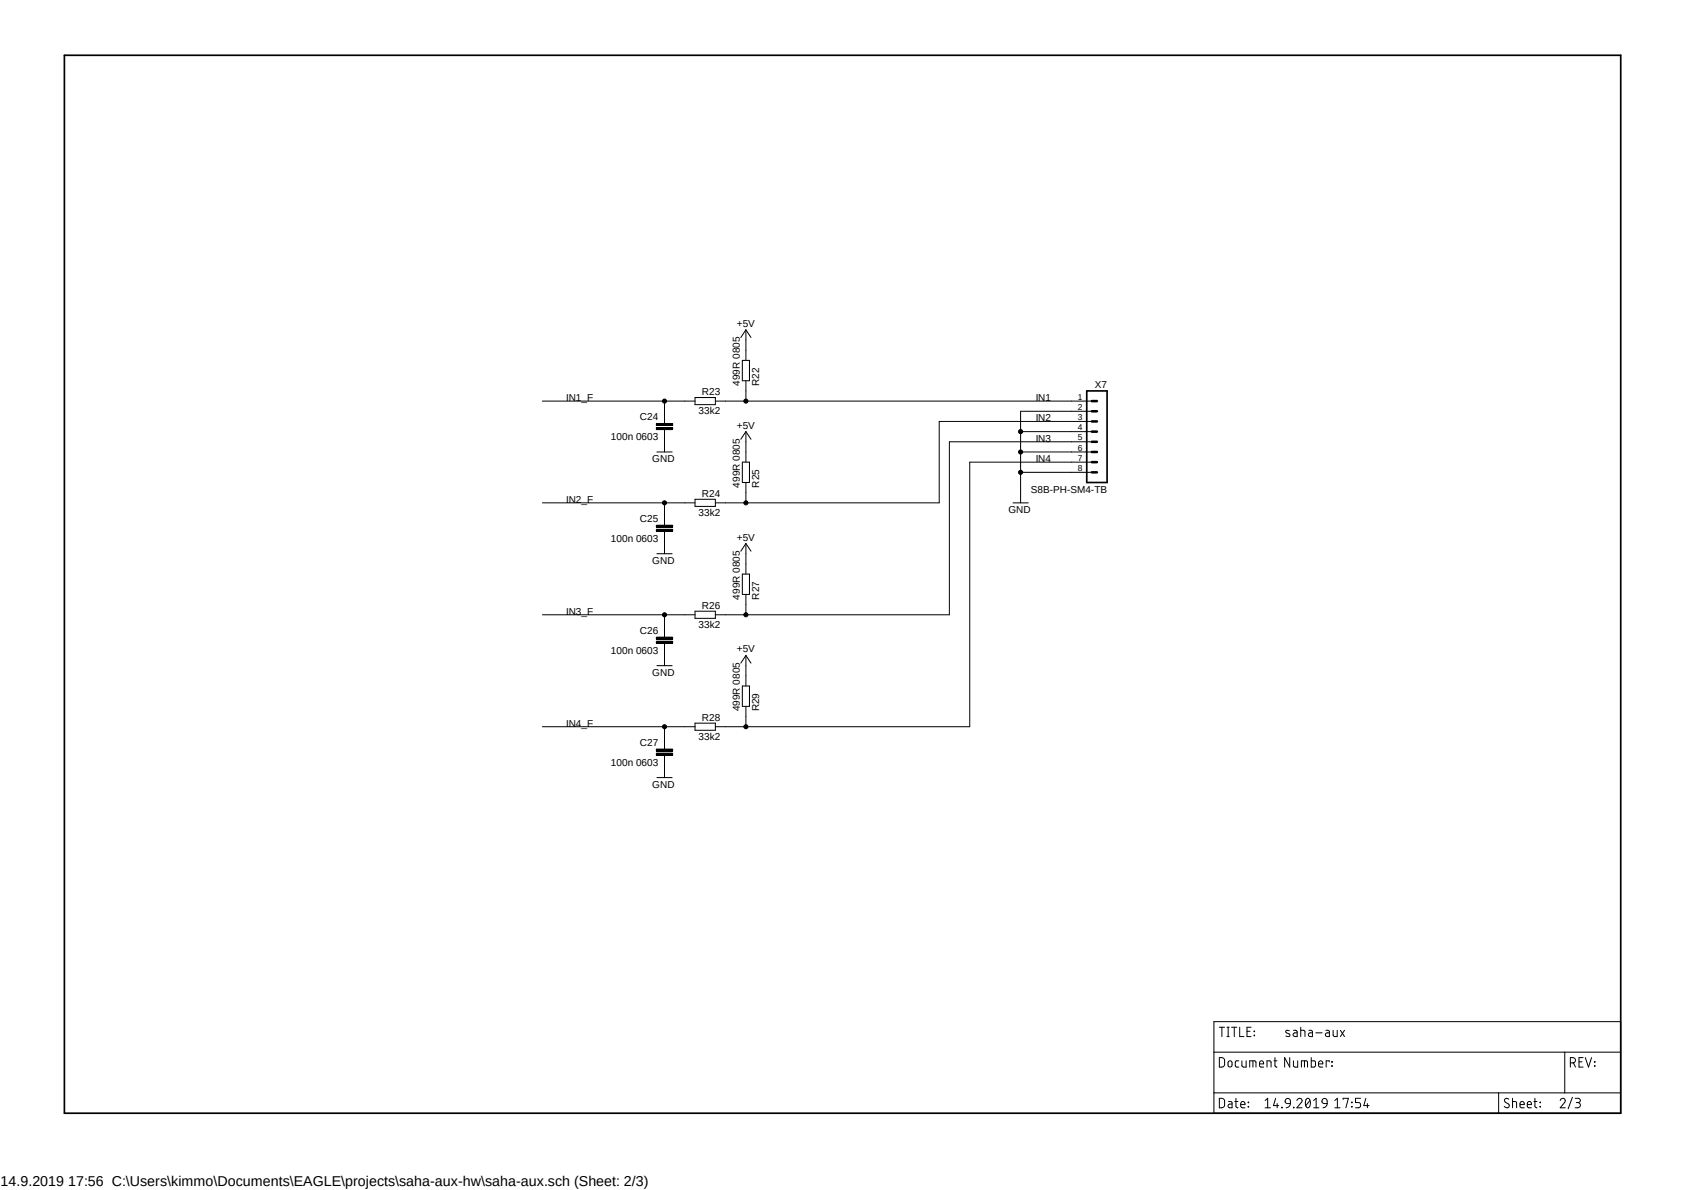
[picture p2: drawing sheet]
<svg xmlns="http://www.w3.org/2000/svg" width="420mm" height="297mm" viewBox="0 0 420 297" stroke-linecap="round" stroke-linejoin="round" font-family="sans-serif">
<path d="M15.6 13.5l389.3 264.9M404.9 13.5l-389.3 264.9" fill="none" stroke="#fff" stroke-width=".25"/>
<g fill="none" stroke="#000" stroke-width=".25">
<path d="M173.5 99.2h5.1v1.8h-5.1zM185.3 90h1.8v5h-1.8zM186.2 82.3l-1.3 1.9M186.2 82.3l1.3 1.9M186.2 82.3v7.7M186.2 95v5.1M135.4 100.1h38.1M163.9 106.7h4v.5h-4zM163.9 105.7h4v.5h-4zM164 112.8h3.8M165.9 100.1v5.6M165.9 107.2v5.6"/>
<path d="M178.6 100.1h94M185.3 115.4h1.8v5h-1.8zM186.2 107.7v7.7M186.2 107.7l-1.3 1.9M186.2 107.7l1.3 1.9M254.8 112.8h17.8M254.8 107.7h17.8M254.8 117.9h17.8M272.6 102.7h-17.8v22.8M272.6 105.2h-38.1v20.3h-55.9M272.6 110.3h-35.6v43.2h-58.4M272.6 115.4h-30.5v66h-63.5"/>
<path d="M135.4 125.5h38.1M163.9 132.1h4v.5h-4zM163.9 131.1h4v.5h-4zM164 138.2h3.8M165.9 125.5v5.6M165.9 132.6v5.6M173.5 124.6h5.1v1.8h-5.1zM186.2 120.4v5.1M186.2 135.7v7.6M186.2 135.7l-1.3 1.9M186.2 135.7l1.3 1.9M252.9 125.5h3.8"/>
<path d="M135.4 153.5h38.1M163.9 159h4v.6h-4zM165.9 153.5v5.5M173.5 152.6h5.1v1.7h-5.1zM185.3 143.3h1.8v5.1h-1.8zM186.2 148.4v5.1M163.9 160.1h4v.5h-4zM164 166.2h3.8M165.9 160.6v5.6M185.3 171.2h1.8v5.1h-1.8zM186.2 163.6v7.6M186.2 176.3v5.1"/>
<path d="M186.2 163.6l-1.3 1.9M186.2 163.6l1.3 1.9M135.4 181.4h38.1M163.9 188h4v.5h-4zM163.9 187h4v.5h-4zM164 194.1h3.8M165.9 181.4v5.6M165.9 188.5v5.6M173.5 180.5h5.1v1.8h-5.1zM303.1 255h101.5v22.9h-101.5zM304.4 256.4h1.3M305 256.4v2.3"/>
<path d="M306.3 256.4h.6M306.3 258.7h.6M306.6 256.4v2.3M307.5 256.4h1.3M308.1 256.4v2.3M309.5 256.4v2.3h1M311.3 257.4h.8M312.3 256.4h-1v2.3h1M313.1 257.4l.1 .1zM313.1 258.4l.1 .1zM321.9 257.3l-.8-.1-.1 .4 1 .6v.3a.75 .75 0 0 1-1 .1M322.9 257.2h.7l.2 .4v1.1h-.6a.47 .47 0 0 1-.4-.4 .47 .47 0 0 1 .4-.5h.6"/>
<path d="M324.7 257.2h.7l.3 .2 .1 1.3M324.7 256.4v2.3M326.8 257.2h.6l.2 .4v1.1h-.5a.47 .47 0 0 1-.5-.4 .47 .47 0 0 1 .5-.5h.5M328.5 257.8h1.6M331 257.2h.7l.2 .4v1.1h-.6a.47 .47 0 0 1-.4-.4 .47 .47 0 0 1 .4-.5h.6M332.8 257.2v1.2l.4 .3h.6v-1.5M334.6 257.2l1 1.5M335.6 257.2l-1 1.5M303.1 262.6h101.5M303.1 272.8h101.5M304.4 274.2a1.13 1.13 0 0 1 1.3 .4 1.96 1.96 0 0 1-.2 1.7l-1.1 .2zM304.4 264a1.13 1.13 0 0 1 1.3 .4 1.96 1.96 0 0 1-.2 1.7l-.2 .2-.9 .1z"/>
<path d="M306.7 275h.7l.2 .3v1.2h-.6a.47 .47 0 0 1-.4-.4 .47 .47 0 0 1 .4-.5h.6M306.7 264.9a.5 .5 0 0 1 .6-.1 .5 .5 0 0 1 .3 .5v.5a.51 .51 0 0 1-.5 .5 .51 .51 0 0 1-.5-.5zM308.3 275h.8M308.6 274.2v2.1l.5 .2M309.3 264.8h-.7l-.2 .4v.9l.9 .3M309.7 275.7h1.1a.55 .55 0 0 0-.4-.7 .55 .55 0 0 0-.7 .5l.1 .8 .4 .2h.6M310 264.8l.1 1.3 .3 .3h.7v-1.6M311.6 275.1l.1 .2zM311.6 276.2l.1 .1zM312 266.4v-1.6h1.2l.3 .2 .1 1.4M312.8 264.8v1.6M314.4 265.6h1.1a.54 .54 0 0 0-.4-.8 .54 .54 0 0 0-.7 .5l.1 .8 .3 .3h.7"/>
<path d="M315.8 276.5h1.3M315.8 274.7l.7-.5v2.3M316.3 266.4v-1.6l1 .2v1.4M318 264.8h.8M318.3 264v2.1l.5 .3M318.5 274.2l-.6 1.8h1.3M318.8 275.5v1M320 276.4l.1 .1zM321.1 274.3a.65 .65 0 0 1 .7-.1 .65 .65 0 0 1 .3 .6v.7l-.9-.1-.4-.4zM322 264v2.4l-1.3-2.4v2.4M322.1 275.5v.3a1.09 1.09 0 0 1-1 .7M322.9 264.8v1.3l.4 .3h.7v-1.6"/>
<path d="M322.9 276.4l.1 .1zM323.8 274.7a.65 .65 0 0 1 .9-.5 .65 .65 0 0 1 .2 1l-1.1 1.3h1.3M324.9 266.4v-1.6h1.1l.4 .2v1.4M325.7 264.8v1.6M326.3 274.2h.2a1.42 1.42 0 0 1 0 2.3 1.49 1.49 0 0 1-.2-2.3zM327 274.7l-1 1.3M327.4 264v2.4h.6l.4-.3v-1.1l-1-.2M327.9 276.5h1.4M327.9 274.7l.7-.5v2.3M329.2 265.6h1a.55 .55 0 0 0-.3-.8 .55 .55 0 0 0-.7 .5v.8l.4 .3h.6M330.3 274.3a.65 .65 0 0 1 .7-.1 .65 .65 0 0 1 .3 .6v.7l-.9-.1-.4-.4zM331.3 275.5v.3a1.09 1.09 0 0 1-1 .7"/>
<path d="M331.8 265v-.2h-.7v1.6M332.5 266l.1 .1zM332.5 265l.1 .1zM333.2 276.5h1.3M333.2 274.7l.7-.5v2.3M335.3 274.4v-.2h1.3l-.6 2.3M337.4 276.2l.2 .1zM337.4 275.1l.2 .2zM339.7 274.2h-1.3v1h.8a.67 .67 0 0 1 .5 .7 .67 .67 0 0 1-.5 .6h-.8M341 274.2l-.5 1.8h1.3M341.4 275.5v1M374.1 272.8v5.1"/>
<path d="M376.7 274.4a.59 .59 0 0 0-.8-.2 .59 .59 0 0 0-.2 .8l.8 .5a.58 .58 0 0 1 .1 .9 .58 .58 0 0 1-.9 0l-.2-.2M377.6 275l1 .1v1.4M377.6 274.2v2.3M379.5 275.7h1a.55 .55 0 0 0-.4-.7 .55 .55 0 0 0-.6 .5v.8l.3 .2h.7M381.3 275.7h1a.54 .54 0 0 0-.3-.7 .54 .54 0 0 0-.7 .5v.8l.4 .2h.6M382.9 275h.8M383.2 274.2v2.1l.5 .2M384.5 276.2l.1 .1zM384.5 275.1l.1 .2zM389.5 274.7a.64 .64 0 0 1 .9-.5 .64 .64 0 0 1 .2 1l-1.1 1.3h1.3M390.6 262.6v10.2M392 265.3h.7a.66 .66 0 0 0 .6-.7 .66 .66 0 0 0-.6-.6h-.7v2.4"/>
<path d="M392.5 273.9l-1 2.9M392.8 265.3l.5 1.1M393.2 274.2h1a.51 .51 0 0 1 .3 .6 .51 .51 0 0 1-.5 .4h-.5M393.9 275.2a.66 .66 0 0 1 .7 .7 .66 .66 0 0 1-.7 .6h-.7M394.2 265h.8M395.2 264h-1v2.4h1M395.8 264l.8 2.4 .7-2.4M398 265l.2 .1zM398 266l.2 .1z"/>
<circle cx="165.9" cy="100.1" r=".51"/>
<circle cx="186.2" cy="100.1" r=".51"/>
<circle cx="254.8" cy="112.8" r=".51"/>
<circle cx="254.8" cy="107.7" r=".51"/>
<circle cx="254.8" cy="117.9" r=".51"/>
<circle cx="165.9" cy="125.5" r=".51"/>
<circle cx="186.2" cy="125.5" r=".51"/>
<circle cx="165.9" cy="153.5" r=".51"/>
<circle cx="186.2" cy="153.5" r=".51"/>
<circle cx="165.9" cy="181.4" r=".51"/>
<circle cx="186.2" cy="181.4" r=".51"/>
</g>
<g fill="#000">
<path d="M163.9 106.7h4v.5h-4z" fill-rule="evenodd"/>
<path d="M163.9 105.7h4v.5h-4z" fill-rule="evenodd"/>
<path d="M163.9 132.1h4v.5h-4z" fill-rule="evenodd"/>
<path d="M163.9 131.1h4v.5h-4z" fill-rule="evenodd"/>
<path d="M163.9 159h4v.6h-4z" fill-rule="evenodd"/>
<path d="M163.9 160.1h4v.5h-4z" fill-rule="evenodd"/>
<path d="M163.9 188h4v.5h-4z" fill-rule="evenodd"/>
<path d="M163.9 187h4v.5h-4z" fill-rule="evenodd"/>
<circle cx="165.9" cy="100.1" r=".51"/>
<circle cx="186.2" cy="100.1" r=".51"/>
<circle cx="254.8" cy="112.8" r=".51"/>
<circle cx="254.8" cy="107.7" r=".51"/>
<circle cx="254.8" cy="117.9" r=".51"/>
<circle cx="165.9" cy="125.5" r=".51"/>
<circle cx="186.2" cy="125.5" r=".51"/>
<circle cx="165.9" cy="153.5" r=".51"/>
<circle cx="186.2" cy="153.5" r=".51"/>
<circle cx="165.9" cy="181.4" r=".51"/>
<circle cx="186.2" cy="181.4" r=".51"/>
</g>
<path d="M16.1 13.8h388.5v264.1h-388.5zM271.3 97.6h5.1v22.8h-5.1z" fill="none" stroke="#000" stroke-width=".42"/>
<path d="M272.6 105.2h1.2M272.6 107.7h1.2M272.6 100.1h1.2M272.6 102.7h1.2M272.6 110.3h1.2M272.6 112.8h1.2M272.6 115.4h1.2M272.6 117.9h1.2" fill="none" stroke="#000" stroke-width=".63"/>
<text font-size="3.6" x=".2" y="296">14.9.2019 17:56 C:\Users\kimmo\Documents\EAGLE\projects\saha-aux-hw\saha-aux.sch (Sheet: 2/3)</text>
<g font-size="2.5">
<text x="184" y="81.6">+5V</text>
<text x="141.3" y="100.1">IN1_F</text>
<text x="175.2" y="98.6">R23</text>
<text x="184.7" y="96.3" transform="rotate(-90 184.7 96.3)">499R 0805</text>
<text x="189.5" y="96.3" transform="rotate(-90 189.5 96.3)">R22</text>
<text x="258.6" y="100.1">IN1</text>
<text x="273.3" y="96.8">X7</text>
<text x="159.8" y="104.8">C24</text>
<text x="174.4" y="103.4">33k2</text>
<text x="184" y="107">+5V</text>
<text x="258.6" y="105.2">IN2</text>
<text x="152.5" y="109.9">100n 0603</text>
<text x="258.6" y="110.3">IN3</text>
<text x="162.8" y="115.4">GND</text>
<text x="258.6" y="115.4">IN4</text>
<text x="141.3" y="125.5">IN2_F</text>
<text x="175.2" y="124">R24</text>
<text x="184.7" y="121.7" transform="rotate(-90 184.7 121.7)">499R 0805</text>
<text x="189.5" y="121.7" transform="rotate(-90 189.5 121.7)">R25</text>
<text x="257.4" y="123">S8B-PH-SM4-TB</text>
<text x="159.8" y="130.2">C25</text>
<text x="174.4" y="128.8">33k2</text>
<text x="251.7" y="128.1">GND</text>
<text x="152.5" y="135.3">100n 0603</text>
<text x="184" y="134.9">+5V</text>
<text x="162.8" y="140.8">GND</text>
<text x="184.7" y="149.6" transform="rotate(-90 184.7 149.6)">499R 0805</text>
<text x="189.5" y="149.6" transform="rotate(-90 189.5 149.6)">R27</text>
<text x="141.3" y="153.5">IN3_F</text>
<text x="175.2" y="151.9">R26</text>
<text x="159.8" y="158.2">C26</text>
<text x="174.4" y="156.8">33k2</text>
<text x="152.5" y="163.2">100n 0603</text>
<text x="184" y="162.9">+5V</text>
<text x="162.8" y="168.7">GND</text>
<text x="175.2" y="179.9">R28</text>
<text x="184.7" y="177.6" transform="rotate(-90 184.7 177.6)">499R 0805</text>
<text x="189.5" y="177.6" transform="rotate(-90 189.5 177.6)">R29</text>
<text x="141.3" y="181.4">IN4_F</text>
<text x="174.4" y="184.7">33k2</text>
<text x="152.5" y="191.2">100n 0603</text>
<text x="159.8" y="186.1">C27</text>
<text x="162.8" y="196.6">GND</text>
</g>
<g font-size="2.1">
<text x="269.1" y="99.8">1</text>
<text x="269.1" y="102.3">2</text>
<text x="269.1" y="104.9">3</text>
<text x="269.1" y="107.4">4</text>
<text x="269.1" y="109.9">5</text>
<text x="269.1" y="112.5">6</text>
<text x="269.1" y="115">7</text>
<text x="269.1" y="117.6">8</text>
</g>
</svg>
